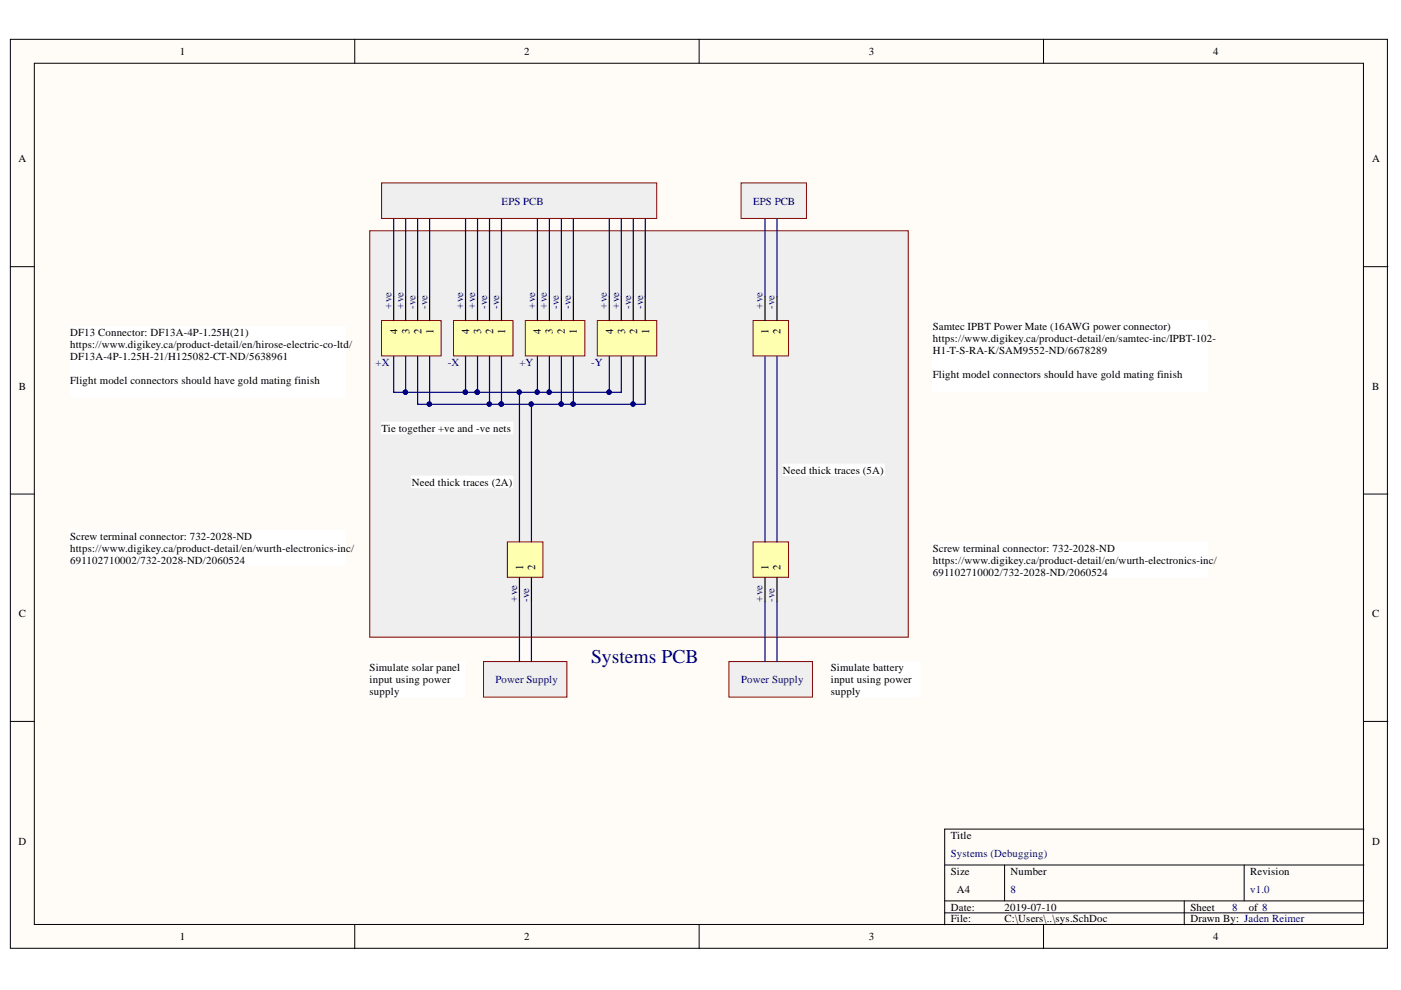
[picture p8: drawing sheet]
<svg xmlns="http://www.w3.org/2000/svg" width="297mm" height="210mm" viewBox="0 0 297 210" stroke-linecap="round" stroke-linejoin="round" font-family="sans-serif">
<g fill="#fffcf8" stroke="#000" stroke-width=".21">
<path d="M2.2 8.3h292v192.8h-292z"/>
<path d="M7.3 13.4h281.8v182.6h-281.8z"/>
</g>
<g fill="none" stroke="#000" stroke-width=".21">
<path d="M75.2 8.3v5.1M148.2 8.3v5.1M221.2 8.3v5.1M2.2 56.5h5.1M289.2 56.5h5.1M2.2 104.7h5.1M289.2 104.7h5.1M2.2 153h5.1M289.2 153h5.1M289.2 175.8h-88.9v20.3M75.2 196.1v5.1M148.2 196.1v5.1"/>
<path d="M200.3 183.4h88.9M200.3 191h88.9M200.3 193.5h88.9M213 183.4v7.6M221.2 196.1v5.1M251.1 191v5.1M263.8 183.4v7.6"/>
</g>
<path d="M78.4 48.9h114.2v86.2h-114.2z" fill="#efefef" stroke="#800000" stroke-width=".21"/>
<path d="M126.6 68h12.6v7.5h-12.6z" fill="#ffffb0" stroke="#800000" stroke-width=".21"/>
<path d="M129.2 62.9v5.1M131.7 62.9v5.1M134.3 62.9v5.1M136.8 62.9v5.1" fill="none" stroke="#000" stroke-width=".25"/>
<path d="M111.4 68h12.6v7.5h-12.6z" fill="#ffffb0" stroke="#800000" stroke-width=".21"/>
<path d="M113.9 62.9v5.1M116.5 62.9v5.1M119 62.9v5.1M121.6 62.9v5.1" fill="none" stroke="#000" stroke-width=".25"/>
<path d="M96.2 68h12.6v7.5h-12.6z" fill="#ffffb0" stroke="#800000" stroke-width=".21"/>
<path d="M98.7 62.9v5.1M101.2 62.9v5.1M103.8 62.9v5.1M106.3 62.9v5.1" fill="none" stroke="#000" stroke-width=".25"/>
<path d="M80.9 68h12.6v7.5h-12.6z" fill="#ffffb0" stroke="#800000" stroke-width=".21"/>
<path d="M83.5 62.9v5.1M86 62.9v5.1M88.5 62.9v5.1M91.1 62.9v5.1" fill="none" stroke="#000" stroke-width=".25"/>
<path d="M107.6 114.9h7.5v7.5h-7.5z" fill="#ffffb0" stroke="#800000" stroke-width=".21"/>
<path d="M110.1 122.5v5.1M112.7 122.5v5.1" fill="none" stroke="#000" stroke-width=".25"/>
<g fill="#fff" stroke="#fff" stroke-width=".21">
<path d="M14.9 69.2h58.3v15.2h-58.3z"/>
<path d="M14.9 112.4h58.3v7.5h-58.3z"/>
</g>
<path d="M102.5 140.3h17.7v7.5h-17.7z" fill="#efefef" stroke="#800000" stroke-width=".21"/>
<g fill="#fff" stroke="#fff" stroke-width=".21">
<path d="M80.9 89.5h27.9v2.5h-27.9z"/>
<path d="M78.4 140.3h20.2v7.5h-20.2z"/>
</g>
<path d="M154.6 140.3h17.7v7.5h-17.7z" fill="#efefef" stroke="#800000" stroke-width=".21"/>
<path d="M176.2 140.3h18.9v7.5h-18.9z" fill="#fff" stroke="#fff" stroke-width=".21"/>
<path d="M80.9 38.8h58.3v7.5h-58.3z" fill="#efefef" stroke="#800000" stroke-width=".21"/>
<g fill="#fff" stroke="#fff" stroke-width=".21">
<path d="M87.3 100.9h21.5v2.5h-21.5z"/>
<path d="M197.8 114.9h58.3v7.5h-58.3z"/>
</g>
<path d="M159.7 114.9h7.5v7.5h-7.5z" fill="#ffffb0" stroke="#800000" stroke-width=".21"/>
<path d="M162.2 122.5v5.1M164.7 122.5v5.1" fill="none" stroke="#000" stroke-width=".25"/>
<path d="M159.7 68h7.5v7.5h-7.5z" fill="#ffffb0" stroke="#800000" stroke-width=".21"/>
<path d="M162.2 62.9v5.1M164.7 62.9v5.1" fill="none" stroke="#000" stroke-width=".25"/>
<g fill="#fff" stroke="#fff" stroke-width=".21">
<path d="M166 98.4h21.5v2.4h-21.5z"/>
<path d="M197.8 68h58.3v15.1h-58.3z"/>
</g>
<path d="M157.1 38.8h13.9v7.5h-13.9z" fill="#efefef" stroke="#800000" stroke-width=".21"/>
<g fill="none" stroke="#000080" stroke-width=".25">
<path d="M83.5 46.4v16.5M86 46.4v16.5M88.5 46.4v16.5M91.1 46.4v16.5M98.7 46.4v16.5M101.2 46.4v16.5M103.8 46.4v16.5M106.3 46.4v16.5M113.9 46.4v16.5M116.5 46.4v16.5M119 46.4v16.5M121.6 46.4v16.5"/>
<path d="M129.2 46.4v16.5M131.7 46.4v16.5M134.3 46.4v16.5M136.8 46.4v16.5M162.2 46.4v16.5M164.7 46.4v16.5M83.5 75.6v7.6h17.7M86 75.6v7.6M88.5 75.6v10.1h17.8M91.1 75.6v10.1M98.7 75.6v7.6M101.2 75.6v7.6"/>
<path d="M103.8 75.6v10.1M106.3 75.6v10.1M113.9 75.6v7.6M116.5 75.6v7.6M119 75.6v10.1M121.6 75.6v10.1M129.2 75.6v7.6M131.7 75.6v7.6h-30.5M134.3 75.6v10.1M136.8 75.6v10.1h-30.5M162.2 75.6v39.3M164.7 75.6v39.3"/>
<path d="M110.1 83.2v31.7M112.7 85.7v29.2M110.1 127.6v12.7M112.7 127.6v12.7M162.2 127.6v12.7M164.7 127.6v12.7"/>
</g>
<g fill="#000080" stroke="#000080" stroke-width=".21">
<circle cx="134.2" cy="85.7" r=".46"/>
<circle cx="121.5" cy="85.7" r=".46"/>
<circle cx="119" cy="85.7" r=".46"/>
<circle cx="129.1" cy="83.1" r=".46"/>
<circle cx="116.4" cy="83.1" r=".46"/>
<circle cx="113.9" cy="83.1" r=".46"/>
<circle cx="91" cy="85.7" r=".46"/>
<circle cx="103.7" cy="85.7" r=".46"/>
<circle cx="106.3" cy="85.7" r=".46"/>
<circle cx="86" cy="83.1" r=".46"/>
<circle cx="98.6" cy="83.1" r=".47"/>
<circle cx="101.2" cy="83.1" r=".47"/>
<circle cx="110.1" cy="83.1" r=".46"/>
<circle cx="112.6" cy="85.7" r=".46"/>
</g>
<text font-size="4.1" fill="#000080" x="125.3" y="140.6">Systems PCB</text>
<g font-size="2.3">
<text x="38.1" y="11.7">1</text>
<text x="111.1" y="11.7">2</text>
<text x="184.2" y="11.7">3</text>
<text x="257.2" y="11.7">4</text>
<text x="3.9" y="34.5">A</text>
<text x="290.9" y="34.5">A</text>
<text x="14.9" y="71.3">DF13 Connector: DF13A-4P-1.25H(21)</text>
<text x="84.3" y="70.9" transform="rotate(-90 84.3 70.9)">4</text>
<text x="86.8" y="70.9" transform="rotate(-90 86.8 70.9)">3</text>
<text x="89.3" y="70.9" transform="rotate(-90 89.3 70.9)">2</text>
<text x="91.9" y="70.9" transform="rotate(-90 91.9 70.9)">1</text>
<text x="99.5" y="70.9" transform="rotate(-90 99.5 70.9)">4</text>
<text x="102" y="70.9" transform="rotate(-90 102 70.9)">3</text>
<text x="104.6" y="70.9" transform="rotate(-90 104.6 70.9)">2</text>
<text x="107.1" y="70.9" transform="rotate(-90 107.1 70.9)">1</text>
<text x="114.7" y="70.9" transform="rotate(-90 114.7 70.9)">4</text>
<text x="117.2" y="70.9" transform="rotate(-90 117.2 70.9)">3</text>
<text x="119.8" y="70.9" transform="rotate(-90 119.8 70.9)">2</text>
<text x="122.3" y="70.9" transform="rotate(-90 122.3 70.9)">1</text>
<text x="130" y="70.9" transform="rotate(-90 130 70.9)">4</text>
<text x="132.5" y="70.9" transform="rotate(-90 132.5 70.9)">3</text>
<text x="135.1" y="70.9" transform="rotate(-90 135.1 70.9)">2</text>
<text x="137.6" y="70.9" transform="rotate(-90 137.6 70.9)">1</text>
<text x="163" y="70.9" transform="rotate(-90 163 70.9)">1</text>
<text x="165.5" y="70.9" transform="rotate(-90 165.5 70.9)">2</text>
<text x="197.8" y="70">Samtec IPBT Power Mate (16AWG power connector)</text>
<text x="14.9" y="73.8">https://www.digikey.ca/product-detail/en/hirose-electric-co-ltd/</text>
<text x="14.9" y="76.3">DF13A-4P-1.25H-21/H125082-CT-ND/5638961</text>
<text x="197.8" y="72.5">https://www.digikey.ca/product-detail/en/samtec-inc/IPBT-102-</text>
<text x="197.8" y="75.1">H1-T-S-RA-K/SAM9552-ND/6678289</text>
<text x="4" y="82.7">B</text>
<text x="14.9" y="81.4">Flight model connectors should have gold mating finish</text>
<text x="197.8" y="80.1">Flight model connectors should have gold mating finish</text>
<text x="290.9" y="82.7">B</text>
<text x="80.9" y="91.5">Tie together +ve and -ve nets</text>
<text x="166" y="100.4">Need thick traces (5A)</text>
<text x="87.3" y="102.9">Need thick traces (2A)</text>
<text x="14.9" y="114.4">Screw terminal connector: 732-2028-ND</text>
<text x="14.9" y="117">https://www.digikey.ca/product-detail/en/wurth-electronics-in</text>
<text x="14.9" y="119.5">691102710002/732-2028-ND/2060524</text>
<text x="73.4" y="117">c/</text>
<text x="197.8" y="117">Screw terminal connector: 732-2028-ND</text>
<text x="197.8" y="119.5">https://www.digikey.ca/product-detail/en/wurth-electronics-in</text>
<text x="256.3" y="119.5">c/</text>
<text x="110.9" y="120.8" transform="rotate(-90 110.9 120.8)">1</text>
<text x="113.4" y="120.8" transform="rotate(-90 113.4 120.8)">2</text>
<text x="163" y="120.8" transform="rotate(-90 163 120.8)">1</text>
<text x="165.5" y="120.8" transform="rotate(-90 165.5 120.8)">2</text>
<text x="197.8" y="122">691102710002/732-2028-ND/2060524</text>
<text x="4" y="130.9">C</text>
<text x="290.9" y="130.9">C</text>
<text x="78.4" y="142.3">Simulate solar panel</text>
<text x="176.1" y="142.3">Simulate battery</text>
<text x="78.4" y="144.8">i</text>
<text x="78.4" y="147.4">supply</text>
<text x="79" y="144.8">nput using power</text>
<text x="176.1" y="144.8">i</text>
<text x="176.1" y="147.4">supply</text>
<text x="176.8" y="144.8">nput using power</text>
<text x="3.9" y="179.1">D</text>
<text x="201.6" y="177.9">Title</text>
<text x="290.9" y="179.1">D</text>
<text x="201.6" y="185.5">Size</text>
<text x="214.3" y="185.5">Number</text>
<text x="265.1" y="185.5">Revision</text>
<text x="202.9" y="189.3">A4</text>
<text x="201.6" y="193.1">Date:</text>
<text x="201.6" y="195.6">File:</text>
<text x="213" y="193.1">2019-07-10</text>
<text x="213" y="195.6">C:\Users\..\sys.SchDoc</text>
<text x="252.4" y="193.1">Sheet</text>
<text x="252.4" y="195.6">Drawn By: Jaden Reimer</text>
<text x="264.7" y="193.1">of 8</text>
<text x="38.1" y="199.4">1</text>
<text x="111.1" y="199.4">2</text>
<text x="184.2" y="199.4">3</text>
<text x="257.2" y="199.4">4</text>
</g>
<g font-size="2.3" fill="#000080">
<text x="106.3" y="43.4">EPS PCB</text>
<text x="159.7" y="43.4">EPS PCB</text>
<text x="83" y="65.4" transform="rotate(-90 83 65.4)">+ve</text>
<text x="85.5" y="65.4" transform="rotate(-90 85.5 65.4)">+ve</text>
<text x="88.1" y="65.4" transform="rotate(-90 88.1 65.4)">-ve</text>
<text x="90.6" y="65.4" transform="rotate(-90 90.6 65.4)">-ve</text>
<text x="98.2" y="65.4" transform="rotate(-90 98.2 65.4)">+ve</text>
<text x="100.8" y="65.4" transform="rotate(-90 100.8 65.4)">+ve</text>
<text x="103.3" y="65.4" transform="rotate(-90 103.3 65.4)">-ve</text>
<text x="105.8" y="65.4" transform="rotate(-90 105.8 65.4)">-ve</text>
<text x="113.4" y="65.4" transform="rotate(-90 113.4 65.4)">+ve</text>
<text x="116" y="65.4" transform="rotate(-90 116 65.4)">+ve</text>
<text x="118.5" y="65.4" transform="rotate(-90 118.5 65.4)">-ve</text>
<text x="121" y="65.4" transform="rotate(-90 121 65.4)">-ve</text>
<text x="128.6" y="65.4" transform="rotate(-90 128.6 65.4)">+ve</text>
<text x="131.3" y="65.4" transform="rotate(-90 131.3 65.4)">+ve</text>
<text x="133.8" y="65.4" transform="rotate(-90 133.8 65.4)">-ve</text>
<text x="136.3" y="65.4" transform="rotate(-90 136.3 65.4)">-ve</text>
<text x="161.7" y="65.4" transform="rotate(-90 161.7 65.4)">+ve</text>
<text x="164.2" y="65.4" transform="rotate(-90 164.2 65.4)">-ve</text>
<text x="79.6" y="77.6">+X</text>
<text x="94.9" y="77.6">-X</text>
<text x="110.1" y="77.6">+Y</text>
<text x="125.3" y="77.6">-Y</text>
<text x="109.6" y="127.6" transform="rotate(-90 109.6 127.6)">+ve</text>
<text x="112.2" y="127.6" transform="rotate(-90 112.2 127.6)">-ve</text>
<text x="161.7" y="127.6" transform="rotate(-90 161.7 127.6)">+ve</text>
<text x="164.2" y="127.6" transform="rotate(-90 164.2 127.6)">-ve</text>
<text x="105.1" y="144.8">Power Supply</text>
<text x="157.1" y="144.8">Power Supply</text>
<text x="201.6" y="181.7">Systems (Debugging)</text>
<text x="214.3" y="189.3">8</text>
<text x="265.1" y="189.3">v1.0</text>
<text x="261.3" y="193.1">8</text>
</g>
</svg>
